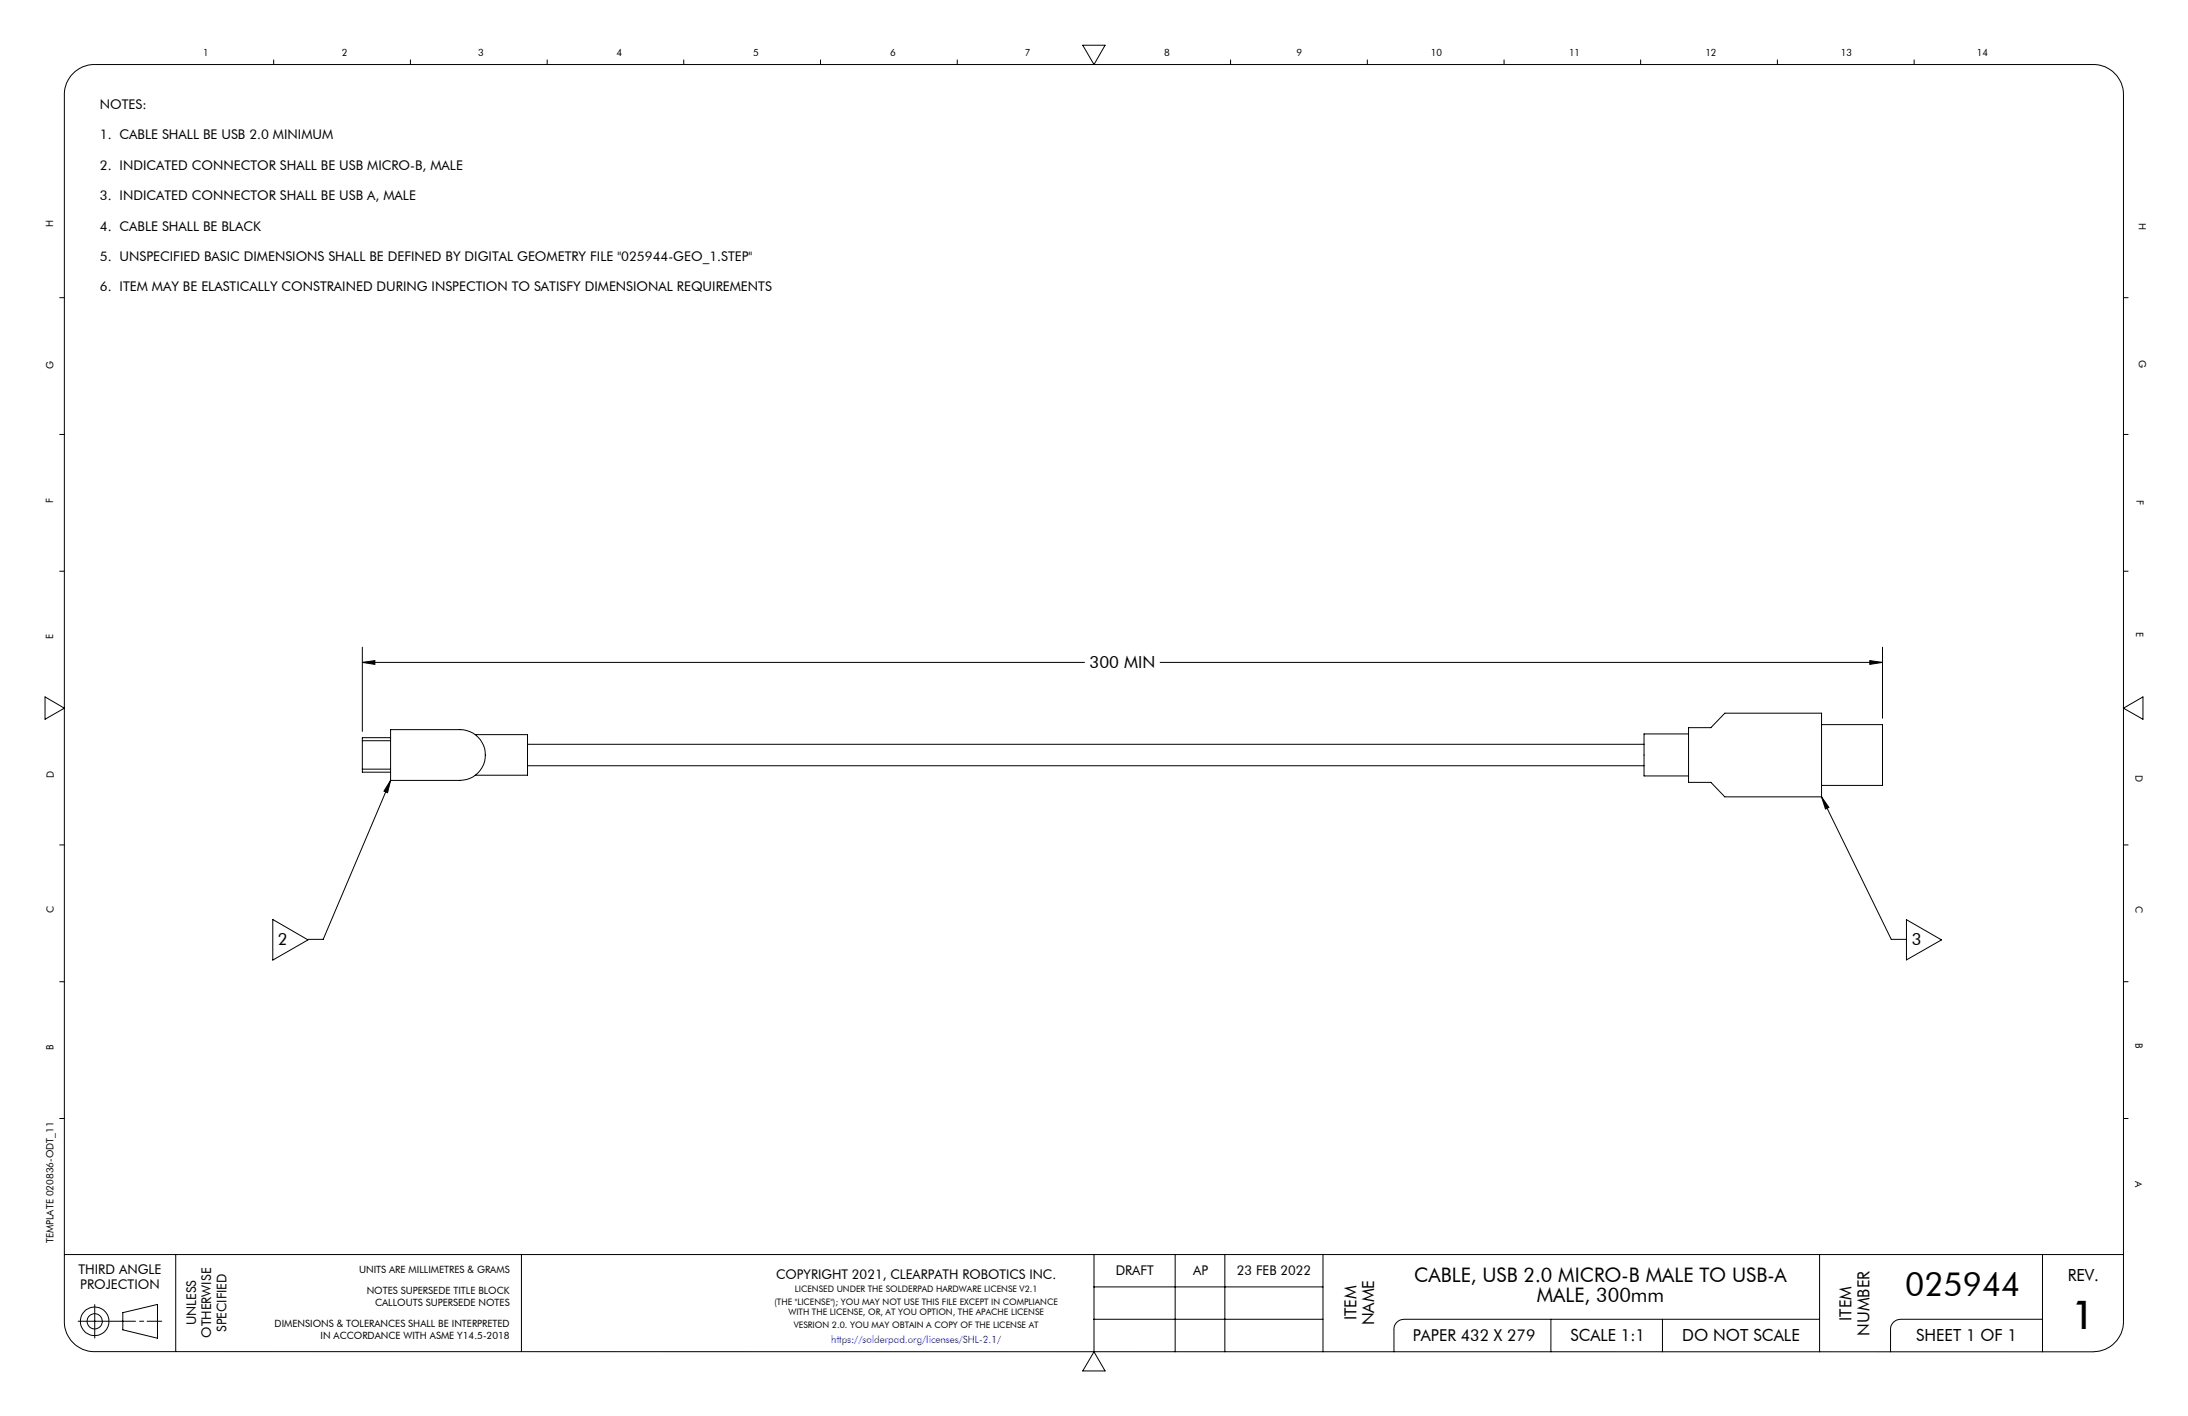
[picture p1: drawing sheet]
<svg xmlns="http://www.w3.org/2000/svg" width="432mm" height="279mm" viewBox="0 0 432 279" stroke-linecap="round" stroke-linejoin="round" font-family="sans-serif">
<g fill="none" stroke="#000" stroke-width=".2">
<path d="M14.3 14.6a5.7 5.7 0 0 1 4.4-1.9h394.4a6 6 0 0 1 6 6v242a6 6 0 0 1-6 6h-394.4a6 6 0 0 1-6-6v-242a5.9 5.9 0 0 1 1.6-4.1zM54 11.8v.9M81 11.8v.9M108 11.8v.9M134.9 11.8v.9M161.9 11.8v.9M188.9 11.8v.9M213.7 8.9h4.4l-2.2 3.8zM242.9 11.8v.9M269.8 11.8v.9M296.8 11.8v.9M323.8 11.8v.9"/>
<path d="M350.8 11.8v.9M377.8 11.8v.9M11.8 58.7h.9M419.1 58.7h.9M11.8 85.7h.9M419.1 85.7h.9M11.8 112.7h.9M419.1 112.7h.9M8.9 137.5l3.8 2.2-3.8 2.2zM71.5 130.7l2.5-.3v.7zM71.5 127.7v16.6M71.5 130.7h142.5"/>
<path d="M229 130.7h142.5M369 130.4l2.5 .3-2.5 .4zM371.5 127.7v14M419.1 139.7l3.8-2.2v4.4zM71.5 151.8h5.6M71.5 146.2h5.6M77.1 154l-.6 2.4-.7-.3zM77.1 154l-13.3 31.3h-3M77.1 144h13.7a5 5 0 0 1 5 5 5 5 0 0 1-5 5h-13.7zM77.1 145.6h-5.6v6.8h5.6M93.8 145h10.3v8h-10.3M104.1 146.9h220.3"/>
<path d="M104.1 151.1h220.3M333.2 144.8h-8.8v8.3h8.8M333.2 143.6h4.4l2.8-2.9h19.1v16.5h-19.1l-2.8-2.8h-4.4zM359.5 157.2l1.4 2.1-.6 .3zM359.5 157.2l13.7 28.1h3M359.5 143h12v12h-12M11.8 166.7h.9M419.1 166.7h.9M11.8 193.7h.9M53.8 181.4l7 4.1-7 3.9zM376.2 181.5l7 4-7 3.9zM419.1 193.7h.9"/>
<path d="M11.8 220.7h.9M419.1 220.7h.9M12.7 247.5h406.4M18.7 257.4v6.6M24.2 259l6.9-1.6v6.7l-6.9-1.7zM34.7 247.5v19.2M102.9 247.5v19.2M215.9 247.5v19.2M215.9 253.9h45.2M231.9 247.5v19.2M241.7 247.5v19.2M261.1 247.5v19.2"/>
<path d="M359.1 247.5v19.2M403.1 247.5v19.2M15.4 260.7h11.3M27.6 260.7h.8M29 260.7h2.9M215.9 260.3h45.2M215.9 266.7l2.2 3.8h-4.4zM306.1 260.3v6.4M328.1 260.3v6.4M359.1 260.3h-82a1.98 1.98 0 0 0-2 2v4.4M403.1 260.3h-28a1.98 1.98 0 0 0-2 2v4.4"/>
<circle cx="18.7" cy="260.7" r="1.5"/>
<circle cx="18.7" cy="260.7" r="2.82"/>
</g>
<g fill="#000">
<path d="M71.5 130.7l2.5-.3v.7zM369 130.4l2.5 .3-2.5 .4z"/>
<path d="M77.1 154l-.6 2.4-.7-.3zM359.5 157.2l1.4 2.1-.6 .3z"/>
</g>
<text font-size="7.9" x="408.9" y="262.3">1</text>
<text font-size="6.6" x="376" y="255.8">025944</text>
<g font-size="3.9">
<text x="279.1" y="253">CABLE, USB 2.0 MICRO-B MALE TO USB-A</text>
<text x="303.3" y="257">MALE, 300mm</text>
</g>
<g font-size="3.3">
<text x="215" y="131.9">300 MIN</text>
<text x="54.9" y="186.5">2</text>
<text x="377.3" y="186.5">3</text>
<text x="408.1" y="252.7">REV.</text>
<text x="267.7" y="260.5" transform="rotate(-90 267.7 260.5)">ITEM</text>
<text x="271.2" y="261.5" transform="rotate(-90 271.2 261.5)">NAME</text>
<text x="365.4" y="260.6" transform="rotate(-90 365.4 260.6)">ITEM</text>
<text x="368.9" y="263.5" transform="rotate(-90 368.9 263.5)">NUMBER</text>
<text x="309.9" y="264.6">SCALE 1:1</text>
<text x="332" y="264.6">DO NOT SCALE</text>
<text x="378.2" y="264.6">SHEET 1 OF 1</text>
</g>
<text font-size="3.2" x="278.8" y="264.6">PAPER 432 X 279</text>
<g font-size="2.6">
<text x="19.7" y="21.5">NOTES:</text>
<text x="19.7" y="27.5">1. CABLE SHALL BE USB 2.0 MINIMUM</text>
<text x="19.7" y="33.5">2. INDICATED CONNECTOR SHALL BE USB MICRO-B, MALE</text>
<text x="19.7" y="39.5">3. INDICATED CONNECTOR SHALL BE USB A, MALE</text>
<text x="19.7" y="45.5">4. CABLE SHALL BE BLACK</text>
<text x="19.7" y="51.5">5. UNSPECIFIED BASIC DIMENSIONS SHALL BE DEFINED BY DIGITAL GEOMETRY FILE &quot;025944-GEO_1.STEP&quot;</text>
<text x="19.7" y="57.5">6. ITEM MAY BE ELASTICALLY CONSTRAINED DURING INSPECTION TO SATISFY DIMENSIONAL REQUIREMENTS</text>
<text x="15.5" y="251.4">THIRD ANGLE</text>
<text x="220.2" y="251.5">DRAFT</text>
<text x="235.5" y="251.5">AP</text>
<text x="244.1" y="251.5">23 FEB 2022</text>
<text x="15.8" y="254.4">PROJECTION</text>
<text x="153.2" y="252.3">COPYRIGHT 2021, CLEARPATH ROBOTICS INC.</text>
<text x="38.7" y="261.5" transform="rotate(-90 38.7 261.5)">UNLESS</text>
<text x="41.7" y="264" transform="rotate(-90 41.7 264)">OTHERWISE</text>
<text x="44.7" y="262.8" transform="rotate(-90 44.7 262.8)">SPECIFIED</text>
</g>
<g font-size="2">
<text x="40.1" y="11">1</text>
<text x="67.5" y="11">2</text>
<text x="94.3" y="11">3</text>
<text x="121.7" y="11">4</text>
<text x="148.6" y="11">5</text>
<text x="175.7" y="11">6</text>
<text x="202.3" y="11">7</text>
<text x="229.7" y="11">8</text>
<text x="255.9" y="11">9</text>
<text x="282.4" y="11">10</text>
<text x="309.7" y="11">11</text>
<text x="336.6" y="11">12</text>
<text x="363.3" y="11">13</text>
<text x="390.1" y="11">14</text>
<text x="10.5" y="44.9" transform="rotate(-90 10.5 44.9)">H</text>
<text x="422.1" y="44.1" transform="rotate(90 422.1 44.1)">H</text>
<text x="422.1" y="71.1" transform="rotate(90 422.1 71.1)">G</text>
<text x="10.6" y="72.9" transform="rotate(-90 10.6 72.9)">G</text>
<text x="10.5" y="99.3" transform="rotate(-90 10.5 99.3)">F</text>
<text x="421.6" y="98.7" transform="rotate(90 421.6 98.7)">F</text>
<text x="421.6" y="124.6" transform="rotate(90 421.6 124.6)">E</text>
<text x="10.5" y="126.1" transform="rotate(-90 10.5 126.1)">E</text>
<text x="10.7" y="153.5" transform="rotate(-90 10.7 153.5)">D</text>
<text x="421.4" y="153" transform="rotate(90 421.4 153)">D</text>
<text x="421.4" y="178.8" transform="rotate(90 421.4 178.8)">C</text>
<text x="10.6" y="180.2" transform="rotate(-90 10.6 180.2)">C</text>
<text x="10.6" y="207.2" transform="rotate(-90 10.6 207.2)">B</text>
<text x="421.4" y="205.8" transform="rotate(90 421.4 205.8)">B</text>
<text x="421.4" y="233.1" transform="rotate(90 421.4 233.1)">A</text>
<text x="10.5" y="245.3" transform="rotate(-90 10.5 245.3)">TEMPLATE 020836-ODT_11</text>
<text x="70.9" y="251.2">UNITS ARE MILLIMETRES &amp; GRAMS</text>
<text x="72.4" y="255.2">NOTES SUPERSEDE TITLE BLOCK</text>
<text x="74" y="257.7">CALLOUTS SUPERSEDE NOTES</text>
<text x="54.2" y="261.7">DIMENSIONS &amp; TOLERANCES SHALL BE INTERPRETED</text>
<text x="63.3" y="264.2">IN ACCORDANCE WITH ASME Y14.5-2018</text>
</g>
<text font-size="2" fill="#00f" x="164" y="264.9">https://solderpad.org/licenses/SHL-2.1/</text>
<g font-size="1.8">
<text x="152.8" y="257.4">(THE &quot;LICENSE&quot;); YOU MAY NOT USE THIS FILE EXCEPT IN COMPLIANCE</text>
<text x="156.9" y="255">LICENSED UNDER THE SOLDERPAD HARDWARE LICENSE V2.1</text>
<text x="155.6" y="259.5">WITH THE LICENSE, OR, AT YOU OPTION, THE APACHE LICENSE</text>
<text x="156.7" y="262">VESRION 2.0. YOU MAY OBTAIN A COPY OF THE LICENSE AT</text>
</g>
</svg>
